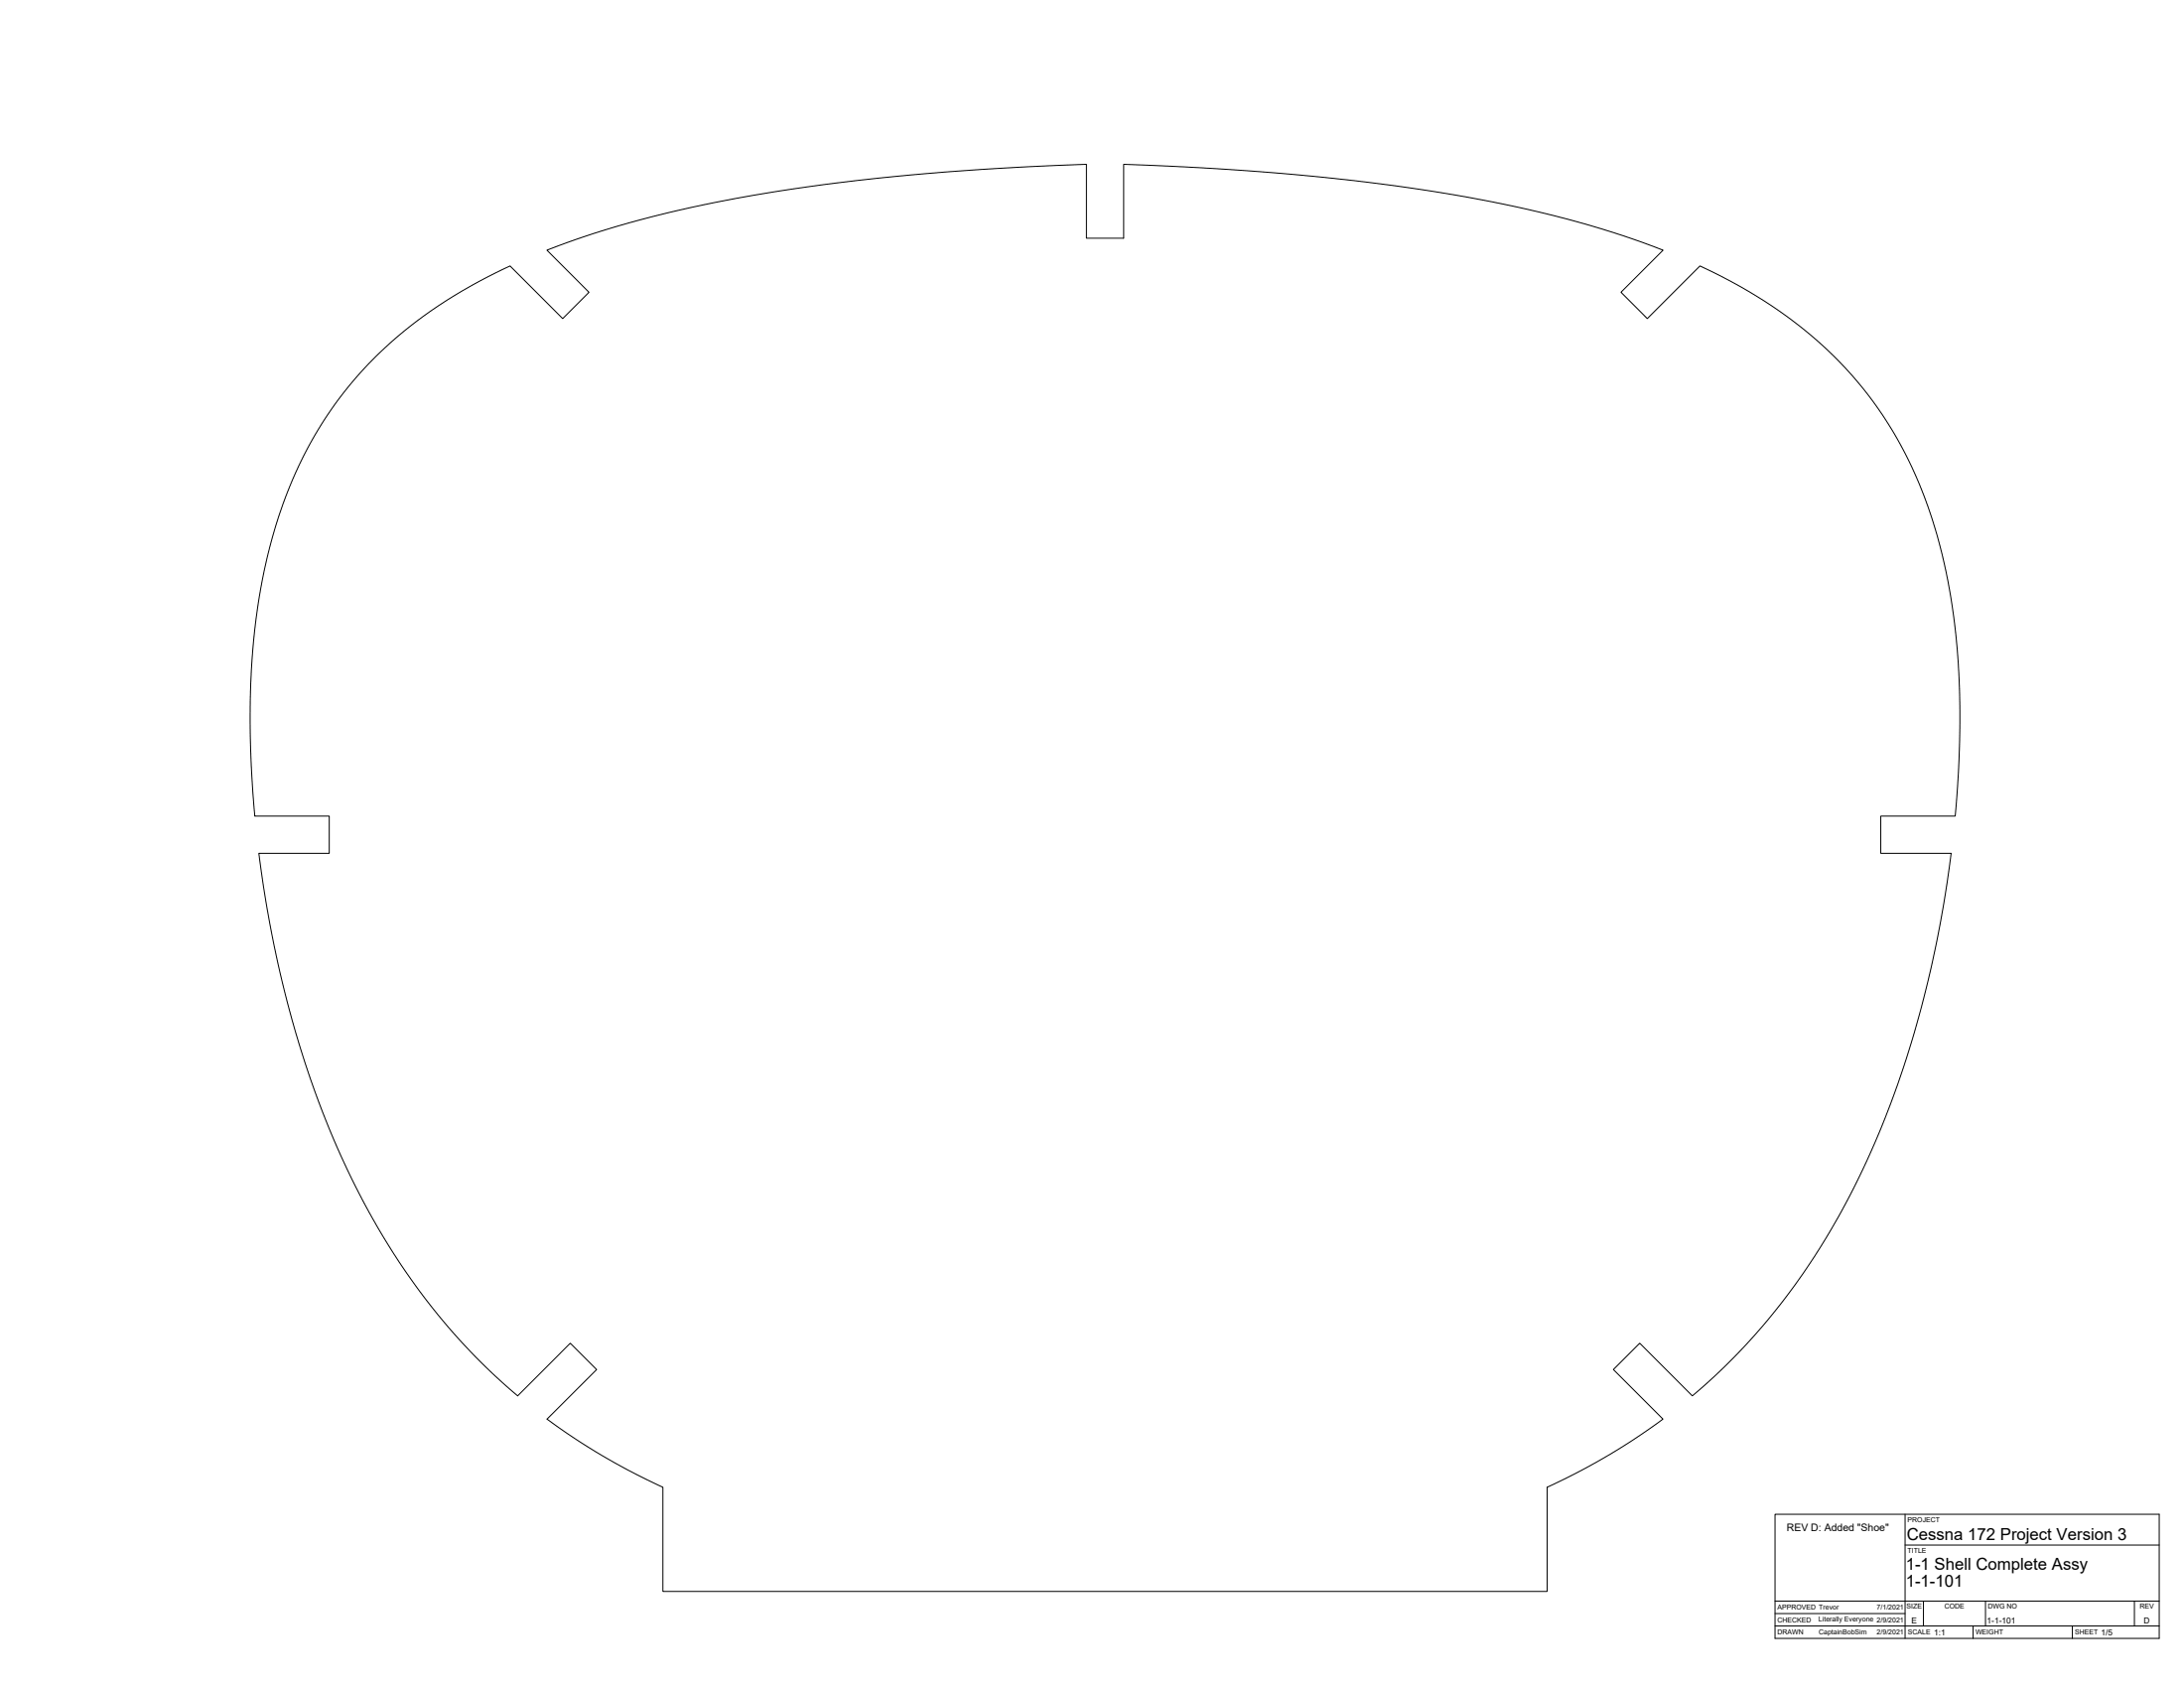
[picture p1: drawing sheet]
<svg xmlns="http://www.w3.org/2000/svg" width="1118mm" height="864mm" viewBox="0 0 1118 864" stroke-linecap="round" stroke-linejoin="round" font-family="sans-serif">
<!-- layer: Visible -->
<path d="M192 182l15-13 17-13 19-11 18-9 27 27 13-13-21-22 24-9 22-6 26-6 25-6 50-7 61-6 68-4v38h19v-38l41 2 41 3 37 4 38 5 32 5 31 7 31 9 25 9-21 22 13 13 27-27 20 10 17 11 16 12 15 12a216 216 0 0 1 60 122l3 24 2 28v27l-2 36h-39v19h36l-2 15-8 43-9 36-12 34-7 19-8 17a336 336 0 0 1-86 113l-27-27-13 14 25 25-27 18-15 8-17 9v53h-453v-53l-17-9-13-7-15-9-14-10 25-25-13-14-27 27a353 353 0 0 1-101-147l-11-33-8-31-7-31-6-35h36v-19h-38l-2-43v-18l1-21 3-25 3-20 6-22 7-20 9-19 10-18 12-15z" fill="none" stroke="#000" stroke-width=".51"/>
<!-- layer: Titleblock -->
<path d="M908 775h197v63h-197zM975 775v63M975 790h130M908 819h197M984 819v13M1016 819v13M1092 819v13M908 832h197M908 826h67M1010 832v6M1060 832v6" fill="none" stroke="#000" stroke-width=".51"/>
<g font-size="8.5">
<text x="976" y="788">Cessna 172 Project Version 3</text>
<text x="975" y="803">1-1 Shell Complete Assy</text>
<text x="975" y="812">1-1-101</text>
</g>
<text font-size="5.3" x="914" y="783">REV D: Added &quot;Shoe&quot;</text>
<g font-size="4.3">
<text x="978" y="831">E</text>
<text x="1017" y="831">1-1-101</text>
<text x="1097" y="831">D</text>
<text x="990" y="837">1:1</text>
<text x="1075" y="837">1/5</text>
</g>
<g font-size="3.5">
<text x="976" y="779">PROJECT</text>
<text x="976" y="794">TITLE</text>
<text x="910" y="824">APPROVED Trevor</text>
<text x="960" y="824">7/1/2021</text>
<text x="976" y="823">SIZE</text>
<text x="995" y="823">CODE</text>
<text x="1017" y="823">DWG NO</text>
<text x="1095" y="823">REV</text>
<text x="910" y="830">CHECKED</text>
<text x="931" y="830">Literally Everyone 2/9/2021</text>
<text x="910" y="836">DRAWN</text>
<text x="931" y="836">CaptainBobSim</text>
<text x="960" y="836">2/9/2021</text>
<text x="976" y="836">SCALE</text>
<text x="1011" y="836">WEIGHT</text>
<text x="1062" y="836">SHEET</text>
</g>
</svg>
